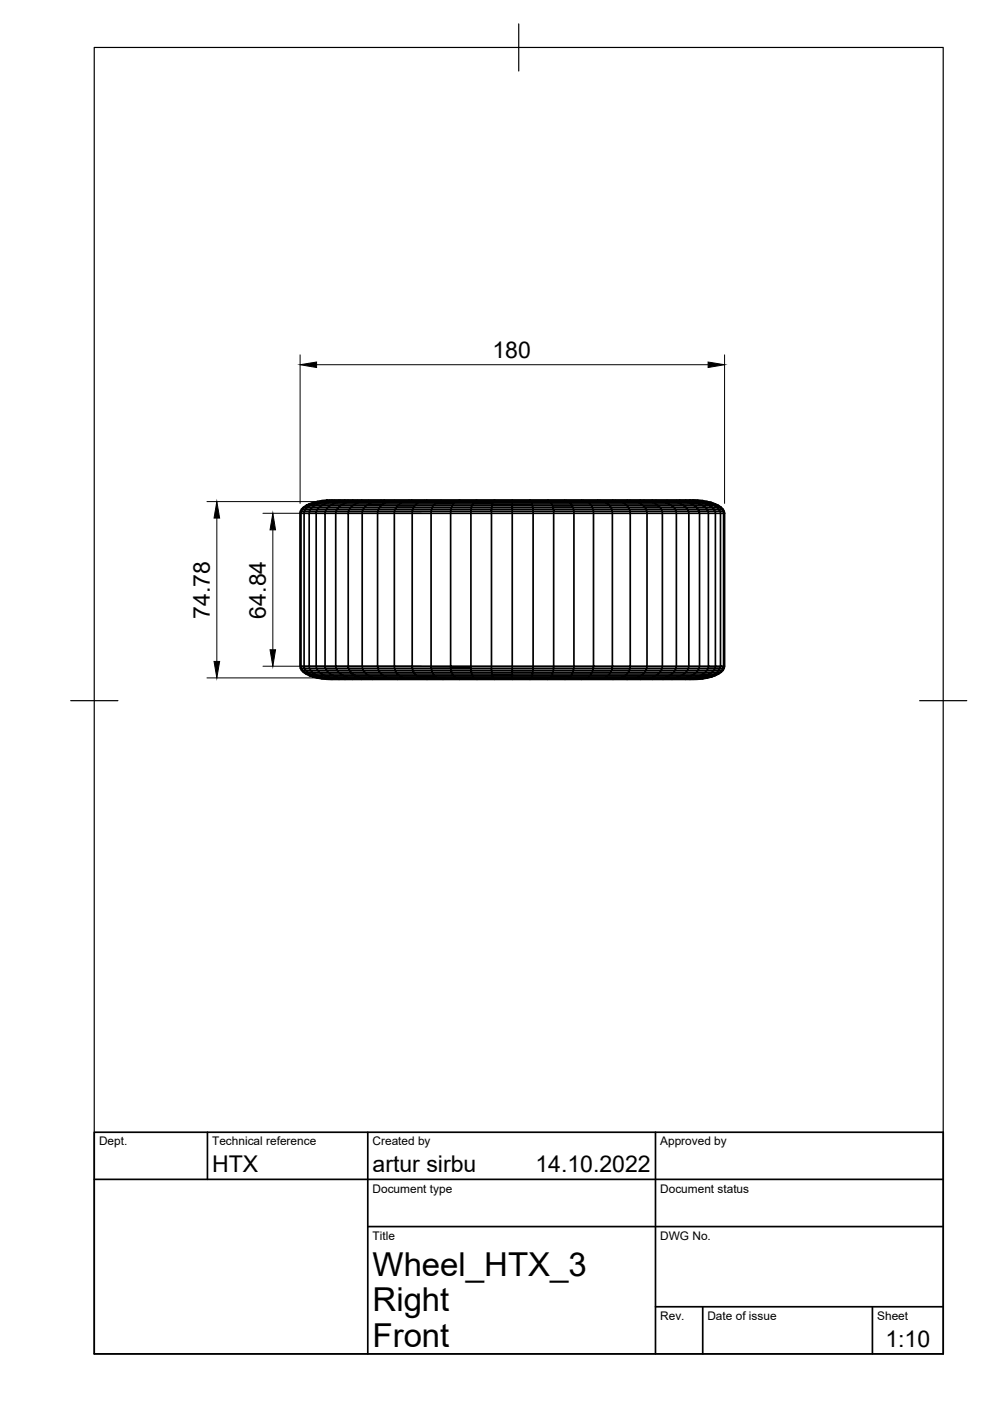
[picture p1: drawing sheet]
<svg xmlns="http://www.w3.org/2000/svg" width="210mm" height="297mm" viewBox="0 0 210 297" stroke-linecap="round" stroke-linejoin="round" font-family="sans-serif">
<!-- layer: Visible -->
<g fill="none" stroke="#000" stroke-width=".36">
<path d="M63.6 108.8h.9M63.7 108.4l-.1 .4M63.9 108h.3l-.3 .4h-.2zM63.9 108l.4-.4h.2l-.3 .4M64.2 108h1.6M64.5 108.8v32.5h1.1M64.5 108.8h1.1v32.5M64.6 108.4h-.7l-.1 .4v32.5h-.2v-32.5M64.6 108.4h1M64.6 108.4l-.1 .4M64.9 107.2l.8-.3zM64.9 107.2l-.6 .4"/>
<path d="M65.6 108.4h1.5l-.1 .4h-1.4zM65.7 107.2h-.6l-.6 .4h1.7M65.7 107.2l-.9 .8-.2 .4M65.8 108l-.2 .4M66.2 107.6l-.4 .4M66.3 106.6l-.7 .3M66.4 106.9l.7-.3h1.1l-.8 .3zM66.5 106.6l-.8 .3h.7l-.7 .3M66.5 106.6h.6M67.2 106.3h.2M68 106.3l-1.5 .3M68 106.3h1"/>
<path d="M68 106.3l-.9 .3M68.2 106.6l.8-.3h1.4l-.8 .3zM68.2 107.2h-1.4l-.6 .4M68.2 107.2l-.5 .4h-1.5M68.2 107.2h4M69.2 106.1l-1 .1M70.4 106.3h8.9M70.6 106.9l.7-.3h-1.7l-.8 .3h-1.4l-.6 .3h-1.1M70.6 106.9l-1 .7h-1.9l-.4 .4h-1.5M70.6 106.9h-1.8l-.6 .3M70.6 106.9h2.2M71.2 108.8v32.5h2.6l.1 .4h-2.6l.2 .4h2.6l-.2-.4h3l.1 .4h-2.9l.3 .4"/>
<path d="M71.3 108.4h-2.3l-.1 .4h2.3M71.3 108.4l-.1 .4M71.8 107.6h2.6l.4-.4h2.9l-.4 .4h-2.9l-.3 .4h-2.6zM71.8 107.6h-2.2l-.4 .4h-1.9l-.2 .4h1.9l.2-.4h2.3l-.2 .4M72.1 106.3l-.8 .3h2.2l.7-.3M72.2 107.2l-.4 .4M72.8 106.9h2.5l.6-.3h2.8l-.5 .3h-2.9l-.5 .3h-2.6M72.8 106.9l-.6 .3M76.6 106.3l-.7 .3h-2.4l-.7 .3M77 108h-2.9l-.3 .8h3l.1-.4h6.8l.1-.4h-3.5l-.2 .8h-3.3v32.5h-3v-32.5h-2.6M77 108l-.1 .4h-5.6M77 108h3.3l.2-.4h3.5l-.2 .4h3.7"/>
<path d="M77.7 107.2l.5-.3h3.1l-.4 .3zM79.3 106.3h6.3M79.3 106.3l-.6 .3h3.1l.6-.3M81.3 106.9l.5-.3h6.9l-.4 .3h-3.6l-.4 .3h-3.4l-.4 .4h-3.2l-.3 .4M83.6 108.8h-3.5v32.5M83.6 108.8h11.9M84.3 107.2h3.7l-.3 .4h-3.7zM87.5 108l-.1 .4h-3.7l-.1 .4M88.7 106.6l.4-.3h3.7l-.4 .3zM89.1 106.3h-3.5l-.9 .6h-3.4M91.4 108.4v32.9h4.1l.1 .4h-4.2M91.4 108.4h-4v32.9h-3.8v-32.5"/>
<path d="M91.7 107.6h4.1l-.1 .4h-8.2M91.7 107.6h-4l-.2 .4M91.7 107.6l-.3 .8M91.9 107.2h8.2M91.9 107.2l-.2 .4M92.1 106.9h-3.8l-.3 .3h3.9M92.1 106.9l-.2 .3M92.4 106.6h4l-.3 .3h-4zM92.8 106.3h3.8M95.5 108.8v32.5h4.3M95.5 108.8h4.3v32.5M96.1 106.9h4.1l.2-.3h4.1l-.1 .3h-4.2l-.2 .7h-4.2z"/>
<path d="M96.4 106.6l.2-.3h3.9l-.1 .3zM99.9 108h-4.2l-.1 .4h-4.2M99.9 108l-.1 .4h-4.2l-.1 .4M100.1 107.2h4.2l.1-.3h4.2v.3h-4.3v.4h-4.3l-.1 .4M100.5 106.3h4.1M104.6 106.3h4v.3h-4.1zM108.6 106.3h4.1M112.7 106.3h4l.2 .3h-4.1zM112.8 106.6h-4.2v.3h4.2l.1 .3h-4.3v.4h-4.3l-.1 .4h-4.3M113 107.6h4.3l-.1-.4h4.1l.2 .4h-4.2v.4h-4.3zM116.7 106.3h3.9l.3 .3h-4l.1 .3h-4.2v-.3M117.4 108.8v-.4h-4.4v-.4h-4.4v.4h4.4v.4h-8.8v-.4h4.4v33.3h4.4v-.4h-8.8v.4"/>
<path d="M117.4 108.8h-4.4v32.5h4.4M117.4 108.8v32.5M120.6 106.3h11M121.1 106.9l.2 .3h7.9l-.3-.3h3.6l.4 .3h-3.7l.3 .4h-3.9l-.5-.7zM124.5 106.3l.3 .3h3.7l-.4-.3M125.8 108.4h-4.1l-.1-.4h4.1l-.1-.4h-4.1l.1 .4h-4.3l.1 .4h4.3v32.9h4.1v.4h-4.1l-.1 .4h-4.3M125.8 108.4v.4h-8.4M129.7 108h-4l.1 .4M129.7 108l.1 .4h-4M132.1 106.6h-3.6l.4 .3h-3.8l-.3-.3h-3.9l.2 .3h-4.1l.2 .3h-4.3l.1 .4h-4.4v.4h-4.4v.4h-4.4v.4h4.4v32.5h-4.4M132.1 106.6l.4 .3h3.4M132.9 107.2l.5 .8h-3.7"/>
<path d="M132.9 107.2h6.7l.3 .4h-3.2l.3 .4h3.2M134.9 106.3h-3.3l.5 .3M134.9 106.3l.5 .3h-3.3M134.9 106.3h8.1M135.9 106.9l.8 .7h-7.2l.2 .4M135.9 106.9h3.2l.5 .3h2.8M137.2 108.8h-3.6v32.5h-3.8v-32.5h3.8v-.4h-3.8v.4h-4v32.5h4v.4h-4l-.1 .4h-4.1l-.1 .4M137.2 108.8v32.5h-3.6v.4M137.2 108.8h3.2v32.5M137.9 106.3l.6 .3h-3.1l.5 .3M140.2 108l.2 .4h-3.3l-.1-.4h-3.6l.2 .4h3.5l.1 .4M140.2 108h3"/>
<path d="M140.6 106.3l1.3 .6h-2.8l-.6-.3h5.3l-.8-.3M142.4 107.2l.5 .4h-3l.3 .4M143 106.3h2.1l.8 .3h-2.1l1.2 .6h-2.6M143.2 108l.1 .4M143.3 108.4h-2.9v.4h3M143.3 108.4l.1 .4M143.4 108.8l-.1 32.9h-6.2l-.1 .4h-3.6M143.4 108.8h2.6v32.5M145.1 106.3l5 .3-.9-.3M145.9 106.6h1.8l.7 .3h-1.8zM146 108.4h2.2l-.2-.4h1.9l.2 .4h-1.9l.1 .4h-2.3zM146.6 106.9l.6 .3h-2.2l.4 .4h-2.5l.3 .4"/>
<path d="M146.6 106.9h-4.7l.5 .3M146.9 106.3h2.9M148 106.1h-78.8l77.8-.1 2.1 .2h-80.9l-1.9 .4h.2M148.2 106.3l1.6 .6h-1.4l1.1 .7h-1.8l.3 .4h-2.2l.2 .4h-2.7M149.1 106.2l1.8 .4h-.2M150 106.3h-.2l.9 .3M150.2 108.8v32.5h1.5l-.1 .4M150.2 108.8h-1.9v32.5h1.9l-.1 .4M150.2 108.8h1.5M150.7 106.6h-.6l.8 .3h-1.1l1.2 .7h-1.5l.4 .4h1.5l-.4-.4h1.1l-.6-.4h.6l-1.2-.6M150.7 106.6l.8 .3h-.6l.6 .3h-4.3l.5 .4h-2.3l.4 .4h-2.6M151.7 108.8v32.5h1.1l-.1 .4h-1.1"/>
<path d="M151.7 108.8h1.1v32.5h.6l-.1 .4h-.6M151.7 106.9l.7 .3M152.4 107.2h-.3l.6 .4h-.6l.3 .4h-1l.2 .4h-1.5l.1 .4M152.4 107.2l.5 .4M152.9 107.6h-.2l.4 .4h-.7l.3 .4h-1.1l.1 .4M152.9 107.6l.4 .4M153.1 108h.2l.2 .4h-.2zM153.5 108.4l.1 .4M153.6 108.8h-.2l-.1-.4h-.6l.1 .4h.6v32.5h.2l-.1 .4h-.2l-.2 .4h-.7l-.9 .8h-1l.5-.4M153.6 108.8v32.5M63.6 141.3l.1 .4h.2l-.1-.4h.7l.1 .4h-.7l.3 .4h.6l-.2-.4h2.5M63.7 141.7l.2 .4h.3l.3 .4h-.2"/>
<path d="M63.9 142.1l.4 .4M64.3 142.5l2 1M64.5 142.5h.7l.5 .4h-.6zM64.9 142.9l.7 .3M65.6 141.3h1.4l.1 .4M65.6 141.3l.2 .8M65.8 142.1h-1l.4 .4h1l.6 .4h-1.1l.7 .3h-.7l.8 .3h-.2M65.8 142.1h3.4l.4 .4h2.2l.4 .4M65.8 142.1l.4 .4h1.5l1.1 .7M66.3 143.5l.9 .2M67.1 141.7h1.9l-.1-32.9h-1.9v32.5h4.2l.1 .4h-2.3l.2 .4h2.3l.3 .4h2.6M67.1 141.7l.6 .8h1.9l1 .7"/>
<path d="M67.4 143.7h.6l-.9-.2h6.4l.7 .2M67.4 143.7h-.2l2 .3h78.8M68 143.7h14.4M68.8 143.2h-1.4l1.6 .5M68.8 143.2h1.8M68.8 143.2l1.6 .5M69.2 144h78.8M70.6 143.2l1.5 .5M72.2 142.9h-5.4l.6 .3h-1l.7 .3h-.6l.9 .2M72.2 142.9l.6 .3h-2.2M72.8 143.2h2.5l-.5-.3h6.1l.4 .3h-6l.6 .3h-2.4zM74.4 142.5l.4 .4h-2.6"/>
<path d="M76.6 143.7l-.7-.2h2.8l.6 .2M78.2 143.2l.5 .3h3.1M80.1 141.3v.4h3.6M80.1 141.3h-3.3l.1 .4h3.2l.2 .4M80.1 141.3h3.5l.1 .4M80.3 142.1h-3.3l.3 .4h-2.9M80.3 142.1l.2 .4h-3.2l.9 .7M80.3 142.1h3.5M81.8 143.5l.6 .2M83.7 141.7h3.7v-.4h4v.4h-4l.1 .4h-3.7M83.7 141.7l.1 .4M83.8 142.1l.2 .4h-3.5l.4 .4h3.4l-.3-.4h3.7l-.2-.4h8.2"/>
<path d="M85.6 143.7h3.5M88.3 143.2h3.8l.3 .3h-3.7M88.3 143.2h-3.6l.4 .3h-3.3M88.3 143.2l-.3-.3h3.9l.2 .3h4M88.3 143.2l.4 .3M88.7 143.5h-3.6l.5 .2h-3.2M92.8 143.7h3.8M95.7 142.1l-.1-.4h-4.2l.3 .8h-4l.3 .4h-3.7l.4 .3h-3.4l.5 .3M95.7 142.1l.1 .4h-4.1l.2 .4h4l.2 .3M96.1 143.2l.3 .3h-4l.4 .2h-3.7l-.4-.2M96.4 143.5h4l.1 .2h-3.9zM99.8 141.3v.4h-4.2h4.2"/>
<path d="M99.8 141.7l.1 .4h-4.2M99.8 141.7h4.4M100.2 143.2l.2 .3h4.1l-.2-.6h4.3v.3zM100.5 143.7h12.2M104.2 141.7v.4h-4.3l.1 .4h-4.2l.1 .4h4.2l-.1-.4h4.3M104.2 141.7h4.4v.4M104.3 142.5v.4h-4.2l.1 .3h-4.1M108.6 142.1h-4.4l.1 .4M108.6 142.1v.4h-4.3M108.6 142.1h4.4v.4h-4.4v.4h4.3l.1-.4h4.3l-.1 .4h-4.3l-.1 .6h-4.2v.2M112.8 143.5h4.1l-.2 .2h-4zM117 143.2h4.1l-.2 .3h-4z"/>
<path d="M117.3 142.1v.4h4.2M117.4 141.3v.4h-4.4v.4h4.3M117.4 141.3h4.3v.4h-4.3l-.1 .4M121.1 143.2h4l.3-.3h3.8l.3-.4h3.7l-.7 .7h-7.4l-.3 .3-8.1 .2M121.5 142.5l-.2 .4h-4.1l-.2 .3h-8.4v.3h-4.1l.1 .2M121.5 142.5h4.1l-.2 .4h-4.1l-.2 .3M124.5 143.7h3.6M125.7 142.1h4l-.2 .4h-3.9zM128.1 143.7l.4-.2h3.6l-.5 .2zM128.5 143.5l-7.9 .2M131.6 143.7h3.3M133.4 142.1l-.2 .4h6.7"/>
<path d="M133.6 141.7h-3.8l-.1 .4h3.7M133.6 141.7l-.2 .4M137.9 143.7h5.1M138.5 143.5l-.6 .2h-3M138.5 143.5h-3.1l-.5 .2M139.9 142.5l-.3 .4h-3.2l-1 .6h-3.3l.4-.3h6.6l.5-.3h2.8l.5-.4h2.5M140.4 141.3h-3.2l-.1 .4h-3.5M140.4 141.3l-.2 .8h-3.2l-.6 .8h-7.2l-.7 .6M140.4 141.3h5.6M141.9 143.2h-2.8l-.6 .3M141.9 143.2l-.6 .3h-2.8M143 143.7l4.7-.2-.8 .2"/>
<path d="M143.8 143.5h-2.5l-.7 .2M143.8 143.5l-.8 .2M145.1 143.7h1.8M145.4 142.5l-.4 .4h-2.6l-.5 .3M146 141.3l-.2 .8h-2.6l-.3 .4h-3M146 141.3h2.3l-.3 .8h-2.2l-.4 .4M149 142.9h1.5l-.7 .3h-3.2l-.7 .3h-2.1M149 142.9l-1.3 .6h1.4l.7-.3h1.1M149 142.9h-1.8l-.6 .3h-2.2l-.6 .3M149.1 143.9l-1.1 .1M149.8 143.7h.2M150.9 143.2l-.8 .3-3.2 .2"/>
<path d="M150.9 143.5l-1.8 .4h-80.9M150.9 143.5l-1.7 .2M151 142.5h-1.5l-.5 .4M151.6 141.7h-8.3l-.1 .4h-3l-.3 .4M151.6 141.7l-.2 .4h-3.4l-.3 .4h-2.3M151.6 141.7h-1.5l-.6 .8h-1.8l-.5 .4h-2.2l-.6 .3h-2.5M151.6 141.7h1.1l-.3 .4h-1l-.4 .4M151.7 143.2l-.8 .3M152.1 142.9h.3l-1.7 .6-2.5 .2M152.1 142.9h-.6l-.6 .3M152.1 142.9l-.6 .3h-.6M152.9 142.5l-.5 .4"/>
<path d="M153.3 142.1l-.4 .4-.8 .4M153.5 141.7l-.2 .4h-.2l-.4 .4h-1.7"/>
</g>
<circle cx="95.6" cy="141.7" r=".18" fill="#000"/>
<!-- layer: Border -->
<path d="M20 10.1h180v276.9h-180zM110 5.1v10M15 148.6h10M195 148.6h10" fill="none" stroke="#000" stroke-width=".25"/>
<!-- layer: TitleBlock -->
<path d="M20 240.1h180v46.9h-180zM20 250h180M44 240.1v9.9M78 240.1v46.9M139 240.1v46.9M78 260.1h122M139 277.1h61M149 277.1v9.9M185 277.1v9.9" fill="none" stroke="#000" stroke-width=".36"/>
<!-- layer: Dimensions -->
<path d="M63.6 75.2v31.5M67.1 77.3h83M153.6 75.2v31.5M43.9 106.3h50.6M46 109.8v30.4M55.8 108.8h33.5M57.8 112.3v25.5M43.9 143.7h50.6M55.8 141.3h33.5" fill="none" stroke="#000" stroke-width=".21"/>
<path d="M63.6 77.3l3.5-.5v1.1zM150.1 76.8l3.5 .5-3.5 .6zM46 106.3l.6 3.5h-1.2zM57.8 108.8l.6 3.5h-1.1zM57.3 137.8h1.1l-.6 3.5zM45.4 140.2h1.2l-.6 3.5z" fill="#000" stroke="#000" stroke-width=".21"/>
<g font-size="7">
<text x="79" y="270.6">Wheel_HTX_3</text>
<text x="79" y="278.1">Right</text>
<text x="79" y="285.5">Front</text>
</g>
<g font-size="4.9">
<text x="104.4" y="75.9">180</text>
<text x="44.5" y="131.2" transform="rotate(-90 44.5 131.2)">74.78</text>
<text x="56.4" y="131.1" transform="rotate(-90 56.4 131.1)">64.84</text>
<text x="45" y="248.5">HTX</text>
<text x="79" y="248.5">artur sirbu</text>
<text x="113.5" y="248.5">14.10.2022</text>
<text x="187.7" y="285.7">1:10</text>
</g>
<g font-size="2.5">
<text x="21" y="242.9">Dept.</text>
<text x="45" y="242.9">Technical reference</text>
<text x="79" y="242.9">Created by</text>
<text x="140" y="242.9">Approved by</text>
<text x="79" y="252.8">Document type</text>
<text x="140" y="252.8">Document status</text>
<text x="79" y="262.9">Title</text>
<text x="140" y="262.9">DWG No.</text>
<text x="140" y="279.9">Rev.</text>
<text x="150" y="279.9">Date of issue</text>
<text x="186" y="279.9">Sheet</text>
</g>
</svg>
